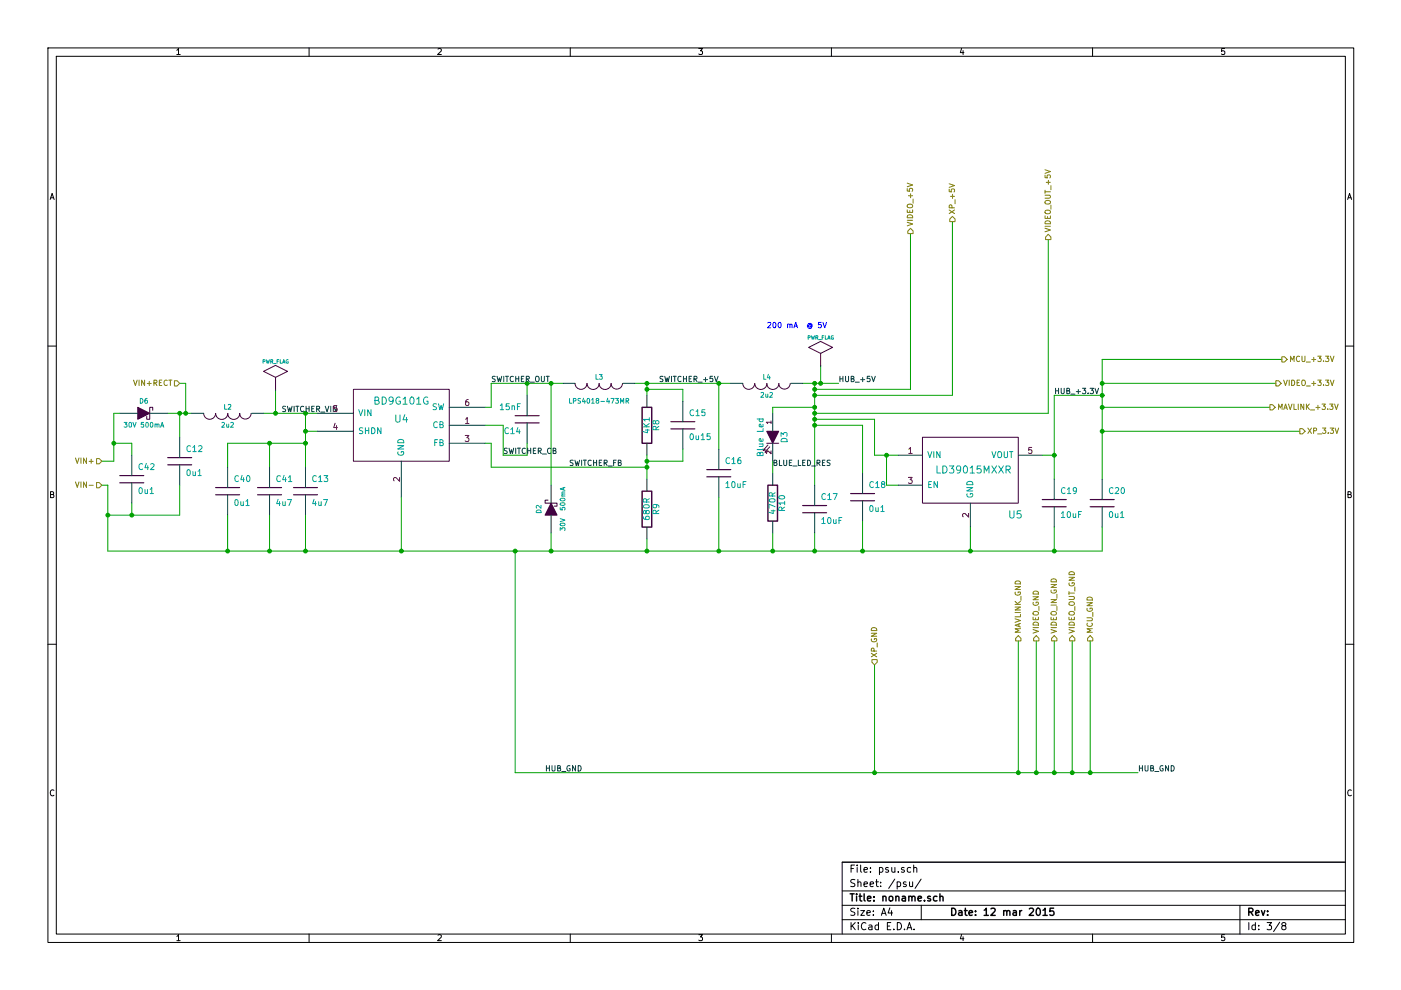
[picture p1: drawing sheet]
EESchema Schematic File Version 2  date Thu 12 Mar 2015 15:44:15 GMT
LIBS:lm358
LIBS:conn_6
LIBS:conn_5
LIBS:conn_3
LIBS:conn_2
LIBS:conn_20
LIBS:si501
LIBS:stm32f405rgt6
LIBS:power
LIBS:device
LIBS:transistors
LIBS:conn
LIBS:linear
LIBS:regul
LIBS:74xx
LIBS:cmos4000
LIBS:adc-dac
LIBS:memory
LIBS:xilinx
LIBS:special
LIBS:microcontrollers
LIBS:dsp
LIBS:microchip
LIBS:analog_switches
LIBS:motorola
LIBS:texas
LIBS:intel
LIBS:audio
LIBS:interface
LIBS:digital-audio
LIBS:philips
LIBS:display
LIBS:cypress
LIBS:siliconi
LIBS:opto
LIBS:atmel
LIBS:contrib
LIBS:valves
LIBS:adg704
LIBS:bd9g101g
LIBS:dac084s085
LIBS:fms6141
LIBS:ld39015mxxr
LIBS:mcp6562
LIBS:opa830
LIBS:si8642
LIBS:tlv3501
LIBS:74lvc1g86
LIBS:R0link
LIBS:osd-cache
EELAYER 25  0
EELAYER END
$Descr A4 11700 8267
encoding utf-8
Sheet 3 8
Title "noname.sch"
Date "12 mar 2015"
Rev ""
Comp ""
Comment1 ""
Comment2 ""
Comment3 ""
Comment4 ""
$EndDescr
Wire Wire Line
	10850 3600 9200 3600
Connection ~ 1100 4300
Wire Wire Line
	1500 4050 1500 4300
Wire Wire Line
	1500 4300 900  4300
Connection ~ 900  4300
Wire Wire Line
	1100 4300 1100 4200
Wire Wire Line
	1000 3450 950  3450
Wire Wire Line
	950  3450 950  3850
Wire Wire Line
	950  3850 850  3850
Wire Wire Line
	7300 6450 7300 5550
Connection ~ 7300 6450
Wire Wire Line
	9200 3200 10650 3200
Connection ~ 9200 3600
Connection ~ 9200 3200
Wire Wire Line
	7950 1850 7950 3300
Wire Wire Line
	8750 2000 8750 3450
Wire Wire Line
	9100 5350 9100 6450
Wire Wire Line
	8800 6450 8800 5350
Wire Wire Line
	8500 6450 8500 5350
Wire Wire Line
	8950 6450 8950 5350
Wire Wire Line
	8650 6450 8650 5350
Wire Wire Line
	7600 1950 7600 3250
Connection ~ 1900 4600
Wire Wire Line
	1900 4600 1900 4300
Connection ~ 2550 3700
Wire Wire Line
	2250 3900 2250 3700
Connection ~ 6800 3400
Wire Wire Line
	6800 3400 6450 3400
Wire Wire Line
	6450 3400 6450 3450
Connection ~ 8100 4600
Wire Wire Line
	8800 4400 8800 4600
Wire Wire Line
	8700 3800 8800 3800
Connection ~ 6800 3450
Wire Wire Line
	8750 3450 6800 3450
Wire Wire Line
	7300 3500 7300 3800
Connection ~ 6800 3500
Wire Wire Line
	7300 3500 6800 3500
Connection ~ 6800 3550
Wire Wire Line
	7200 3950 7200 3550
Wire Wire Line
	7200 3550 6800 3550
Wire Wire Line
	8100 4600 8100 4400
Wire Wire Line
	9500 6450 4300 6450
Connection ~ 8500 6450
Connection ~ 8650 6450
Connection ~ 9100 6450
Connection ~ 8800 6450
Connection ~ 8950 6450
Connection ~ 5400 3850
Wire Wire Line
	5400 3850 5700 3850
Wire Wire Line
	5700 3850 5700 3750
Connection ~ 6000 4600
Wire Wire Line
	6800 4600 6800 4450
Connection ~ 1500 3450
Wire Wire Line
	1500 3450 1500 3650
Connection ~ 2550 4600
Connection ~ 2550 3600
Wire Wire Line
	2650 3600 2550 3600
Wire Wire Line
	4300 6450 4300 4600
Connection ~ 4400 3200
Wire Wire Line
	4400 3300 4400 3200
Connection ~ 3350 4600
Wire Wire Line
	3350 4600 3350 4150
Connection ~ 6000 3200
Wire Wire Line
	6000 3750 6000 3200
Wire Wire Line
	4600 4600 4600 4450
Connection ~ 4600 4600
Wire Wire Line
	6000 4600 6000 4150
Wire Wire Line
	2550 4600 2550 4300
Connection ~ 5400 3200
Wire Wire Line
	5400 3200 5400 3300
Wire Wire Line
	5400 3800 5400 4000
Wire Wire Line
	5400 4600 5400 4500
Connection ~ 5400 4600
Wire Wire Line
	4600 3200 4600 4050
Connection ~ 4600 3200
Wire Wire Line
	5400 3900 4100 3900
Connection ~ 5400 3900
Wire Wire Line
	4100 3900 4100 3700
Wire Wire Line
	4100 3700 4050 3700
Connection ~ 4300 4600
Wire Wire Line
	4050 3400 4100 3400
Wire Wire Line
	4100 3400 4100 3200
Wire Wire Line
	4100 3200 4700 3200
Wire Wire Line
	4050 3550 4200 3550
Wire Wire Line
	4200 3550 4200 3800
Wire Wire Line
	4200 3800 4400 3800
Wire Wire Line
	4400 3800 4400 3700
Wire Wire Line
	6100 3200 5300 3200
Wire Wire Line
	6700 3200 7000 3200
Wire Wire Line
	2550 3450 2550 3900
Connection ~ 2550 3450
Wire Wire Line
	1600 3450 1400 3450
Wire Wire Line
	2200 3450 2650 3450
Wire Wire Line
	6800 4050 6800 3200
Connection ~ 6800 3200
Wire Wire Line
	2300 3450 2300 3250
Connection ~ 2300 3450
Wire Wire Line
	6850 3050 6850 3200
Connection ~ 6850 3200
Wire Wire Line
	5700 3350 5700 3250
Wire Wire Line
	5700 3250 5400 3250
Connection ~ 5400 3250
Connection ~ 6800 4600
Wire Wire Line
	6450 3850 6450 3950
Wire Wire Line
	7200 4600 7200 4350
Connection ~ 7200 4600
Wire Wire Line
	6450 4600 6450 4450
Connection ~ 6450 4600
Wire Wire Line
	7600 3250 6800 3250
Connection ~ 6800 3250
Wire Wire Line
	7950 3300 6800 3300
Connection ~ 6800 3300
Wire Wire Line
	7500 4050 7400 4050
Wire Wire Line
	7400 4050 7400 3800
Connection ~ 7400 3800
Connection ~ 8800 3800
Wire Wire Line
	9200 4400 9200 4600
Connection ~ 8800 4600
Wire Wire Line
	7300 3800 7500 3800
Wire Wire Line
	2250 4600 2250 4300
Connection ~ 2250 4600
Wire Wire Line
	2550 3700 1900 3700
Wire Wire Line
	1900 3700 1900 3900
Connection ~ 2250 3700
Wire Wire Line
	9200 4000 9200 3000
Wire Wire Line
	9200 3000 10700 3000
Wire Wire Line
	9200 3400 10600 3400
Connection ~ 9200 3400
Wire Wire Line
	8800 4000 8800 3300
Wire Wire Line
	8800 3300 9200 3300
Connection ~ 9200 3300
Wire Wire Line
	9200 4600 900  4600
Wire Wire Line
	850  4050 900  4050
Wire Wire Line
	900  4050 900  4600
Wire Wire Line
	1550 3450 1550 3200
Wire Wire Line
	1550 3200 1500 3200
Connection ~ 1550 3450
Wire Wire Line
	950  3700 1100 3700
Wire Wire Line
	1100 3700 1100 3800
Connection ~ 950  3700
Text HLabel 8950 5350 1    45   Output ~ 0
VIDEO_OUT_GND
Text HLabel 9100 5350 1    45   Output ~ 0
MCU_GND
Text HLabel 8800 5350 1    45   Output ~ 0
VIDEO_IN_GND
Text Label 6450 3900 0    45   ~ 0
BLUE_LED_RES
Text Label 4200 3800 0    45   ~ 0
SWITCHER_CB
$Comp
L C C42
U 1 1
P 1100 4000
F 0 "C42" H 1150 4100 50  0000 L CNN
F 1 "0u1" H 1150 3900 50  0000 L CNN
F 2 "0603" H 1100 4000 60  0001 C CNN
F 4 "50 V" H 1100 4000 60  0001 C CNN "Voltage"
	1    1100 4000
	1    0    0    -1  
$EndComp
Text HLabel 1500 3200 0    45   Input ~ 0
VIN+RECT
Text HLabel 850  4050 0    45   Input ~ 0
VIN-
Text HLabel 850  3850 0    45   Input ~ 0
VIN+
Text Label 4100 3200 0    45   ~ 0
SWITCHER_OUT
Text Label 4550 6450 0    45   ~ 0
HUB_GND
Text Label 2350 3450 0    45   ~ 0
SWITCHER_VIN
Text Label 4750 3900 0    45   ~ 0
SWITCHER_FB
Text Label 5500 3200 0    45   ~ 0
SWITCHER_+5V
Text Label 8800 3300 0    45   ~ 0
HUB_+3.3V
$Comp
L PWR_FLAG #FLG01
U 1 1
P 6850 3050
F 0 "#FLG01" H 6850 3320 30  0001 C CNN
F 1 "PWR_FLAG" H 6850 3280 30  0000 C CNN
	1    6850 3050
	1    0    0    -1  
$EndComp
Text HLabel 7300 5550 1    45   Input ~ 0
XP_GND
Text Label 9500 6450 0    45   ~ 0
HUB_GND
$Comp
L C C40
U 1 1
P 1900 4100
F 0 "C40" H 1950 4200 50  0000 L CNN
F 1 "0u1" H 1950 4000 50  0000 L CNN
	1    1900 4100
	1    0    0    -1  
$EndComp
$Comp
L C C41
U 1 1
P 2250 4100
F 0 "C41" H 2300 4200 50  0000 L CNN
F 1 "4u7" H 2300 4000 50  0000 L CNN
	1    2250 4100
	1    0    0    -1  
$EndComp
$Comp
L DIODESCH D6
U 1 1
P 1200 3450
F 0 "D6" H 1200 3550 40  0000 C CNN
F 1 "30V 500mA" H 1200 3350 40  0000 C CNN
	1    1200 3450
	1    0    0    -1  
$EndComp
$Comp
L C C20
U 1 1
P 9200 4200
F 0 "C20" H 9250 4300 50  0000 L CNN
F 1 "0u1" H 9250 4100 50  0000 L CNN
	1    9200 4200
	1    0    0    -1  
$EndComp
$Comp
L C C19
U 1 1
P 8800 4200
F 0 "C19" H 8850 4300 50  0000 L CNN
F 1 "10uF" H 8850 4100 50  0000 L CNN
F 4 "10V" H 8800 4200 60  0001 C CNN "Voltage"
	1    8800 4200
	1    0    0    -1  
$EndComp
Text HLabel 10850 3600 2    45   Output ~ 0
XP_3.3V
Text HLabel 10600 3400 2    45   Output ~ 0
MAVLINK_+3.3V
Text HLabel 10650 3200 2    45   Output ~ 0
VIDEO_+3.3V
Text HLabel 10700 3000 2    45   Output ~ 0
MCU_+3.3V
$Comp
L LD39015MXXR U5
U 1 1
P 8100 3900
F 0 "U5" H 8475 3500 60  0000 C CNN
F 1 "LD39015MXXR" H 8125 3875 60  0000 C CNN
	1    8100 3900
	1    0    0    -1  
$EndComp
$Comp
L C C18
U 1 1
P 7200 4150
F 0 "C18" H 7250 4250 50  0000 L CNN
F 1 "0u1" H 7250 4050 50  0000 L CNN
F 4 "10V" H 7200 4150 60  0001 C CNN "Voltage"
	1    7200 4150
	1    0    0    -1  
$EndComp
$Comp
L R R10
U 1 1
P 6450 4200
F 0 "R10" V 6530 4200 50  0000 C CNN
F 1 "470R" V 6450 4200 50  0000 C CNN
	1    6450 4200
	1    0    0    -1  
$EndComp
$Comp
L LED D3
U 1 1
P 6450 3650
F 0 "D3" H 6450 3750 50  0000 C CNN
F 1 "Blue Led" H 6450 3550 50  0000 C CNN
F 2 "0603" H 6450 3650 60  0001 C CNN
	1    6450 3650
	0    1    1    0   
$EndComp
Text HLabel 8500 5350 1    45   Output ~ 0
MAVLINK_GND
Text Label 7000 3200 0    45   ~ 0
HUB_+5V
Text HLabel 8650 5350 1    45   Output ~ 0
VIDEO_GND
Text HLabel 7600 1950 1    45   Output ~ 0
VIDEO_+5V
Text HLabel 7950 1850 1    45   Output ~ 0
XP_+5V
Text HLabel 8750 2000 1    45   Output ~ 0
VIDEO_OUT_+5V
$Comp
L BD9G101G U4
U 1 1
P 3350 3650
F 0 "U4" H 3350 3800 60  0000 C CNN
F 1 "BD9G101G" H 3350 3950 60  0000 C CNN
F 4 "BD9101G" H 3350 3650 60  0001 C CNN "manu_oc"
F 5 "Farnell 2373587" H 3350 3650 60  0001 C CNN "OC"
	1    3350 3650
	1    0    0    -1  
$EndComp
$Comp
L C C15
U 1 1
P 5700 3550
F 0 "C15" H 5750 3650 50  0000 L CNN
F 1 "0u15" H 5750 3450 50  0000 L CNN
	1    5700 3550
	1    0    0    -1  
$EndComp
$Comp
L C C16
U 1 1
P 6000 3950
F 0 "C16" H 6050 4050 50  0000 L CNN
F 1 "10uF" H 6050 3850 50  0000 L CNN
F 4 "10 V" H 6000 3950 60  0001 C CNN "Voltage"
	1    6000 3950
	1    0    0    -1  
$EndComp
Text Notes 6400 2750 0    45   ~ 0
200 mA  @ 5V
$Comp
L PWR_FLAG #FLG02
U 1 1
P 2300 3250
F 0 "#FLG02" H 2300 3520 30  0001 C CNN
F 1 "PWR_FLAG" H 2300 3480 30  0000 C CNN
	1    2300 3250
	1    0    0    -1  
$EndComp
$Comp
L INDUCTOR L4
U 1 1
P 6400 3200
F 0 "L4" V 6350 3200 40  0000 C CNN
F 1 "2u2" V 6500 3200 40  0000 C CNN
	1    6400 3200
	0    1    1    0   
$EndComp
$Comp
L C C17
U 1 1
P 6800 4250
F 0 "C17" H 6850 4350 50  0000 L CNN
F 1 "10uF" H 6850 4150 50  0000 L CNN
F 4 "10 V" H 6800 4250 60  0001 C CNN "Voltage"
	1    6800 4250
	1    0    0    -1  
$EndComp
$Comp
L C C12
U 1 1
P 1500 3850
F 0 "C12" H 1550 3950 50  0000 L CNN
F 1 "0u1" H 1550 3750 50  0000 L CNN
F 2 "0603" H 1500 3850 60  0001 C CNN
F 4 "50 V" H 1500 3850 60  0001 C CNN "Voltage"
	1    1500 3850
	1    0    0    -1  
$EndComp
$Comp
L INDUCTOR L2
U 1 1
P 1900 3450
F 0 "L2" V 1850 3450 40  0000 C CNN
F 1 "2u2" V 2000 3450 40  0000 C CNN
F 2 "0603" H 1900 3450 60  0001 C CNN
F 4 "MLZ1608A2R2WT" V 1900 3450 60  0001 C CNN "man_oc"
F 5 "Farnell 2215629" V 1900 3450 60  0001 C CNN "OC"
	1    1900 3450
	0    1    1    0   
$EndComp
$Comp
L INDUCTOR L3
U 1 1
P 5000 3200
F 0 "L3" V 4950 3200 40  0000 C CNN
F 1 "LPS4018-473MR" V 5150 3200 40  0000 C CNN
	1    5000 3200
	0    1    1    0   
$EndComp
$Comp
L DIODESCH D2
U 1 1
P 4600 4250
F 0 "D2" H 4600 4350 40  0000 C CNN
F 1 "30V  500mA" H 4600 4150 40  0000 C CNN
F 2 "SOD-123" H 4600 4250 60  0001 C CNN
F 4 "30V" H 4600 4250 60  0001 C CNN "Voltage"
	1    4600 4250
	0    -1   -1   0   
$EndComp
$Comp
L R R8
U 1 1
P 5400 3550
F 0 "R8" V 5480 3550 50  0000 C CNN
F 1 "4K1" V 5400 3550 50  0000 C CNN
	1    5400 3550
	1    0    0    -1  
$EndComp
$Comp
L R R9
U 1 1
P 5400 4250
F 0 "R9" V 5480 4250 50  0000 C CNN
F 1 "680R" V 5400 4250 50  0000 C CNN
	1    5400 4250
	1    0    0    -1  
$EndComp
$Comp
L C C14
U 1 1
P 4400 3500
F 0 "C14" H 4450 3600 50  0000 L CNN
F 1 "15nF" H 4450 3400 50  0000 L CNN
	1    4400 3500
	-1   0    0    1   
$EndComp
$Comp
L C C13
U 1 1
P 2550 4100
F 0 "C13" H 2600 4200 50  0000 L CNN
F 1 "4u7" H 2600 4000 50  0000 L CNN
F 2 "0805" H 2550 4100 60  0001 C CNN
F 4 "50 V" H 2550 4100 60  0001 C CNN "Voltage"
	1    2550 4100
	1    0    0    -1  
$EndComp
$EndSCHEMATC
